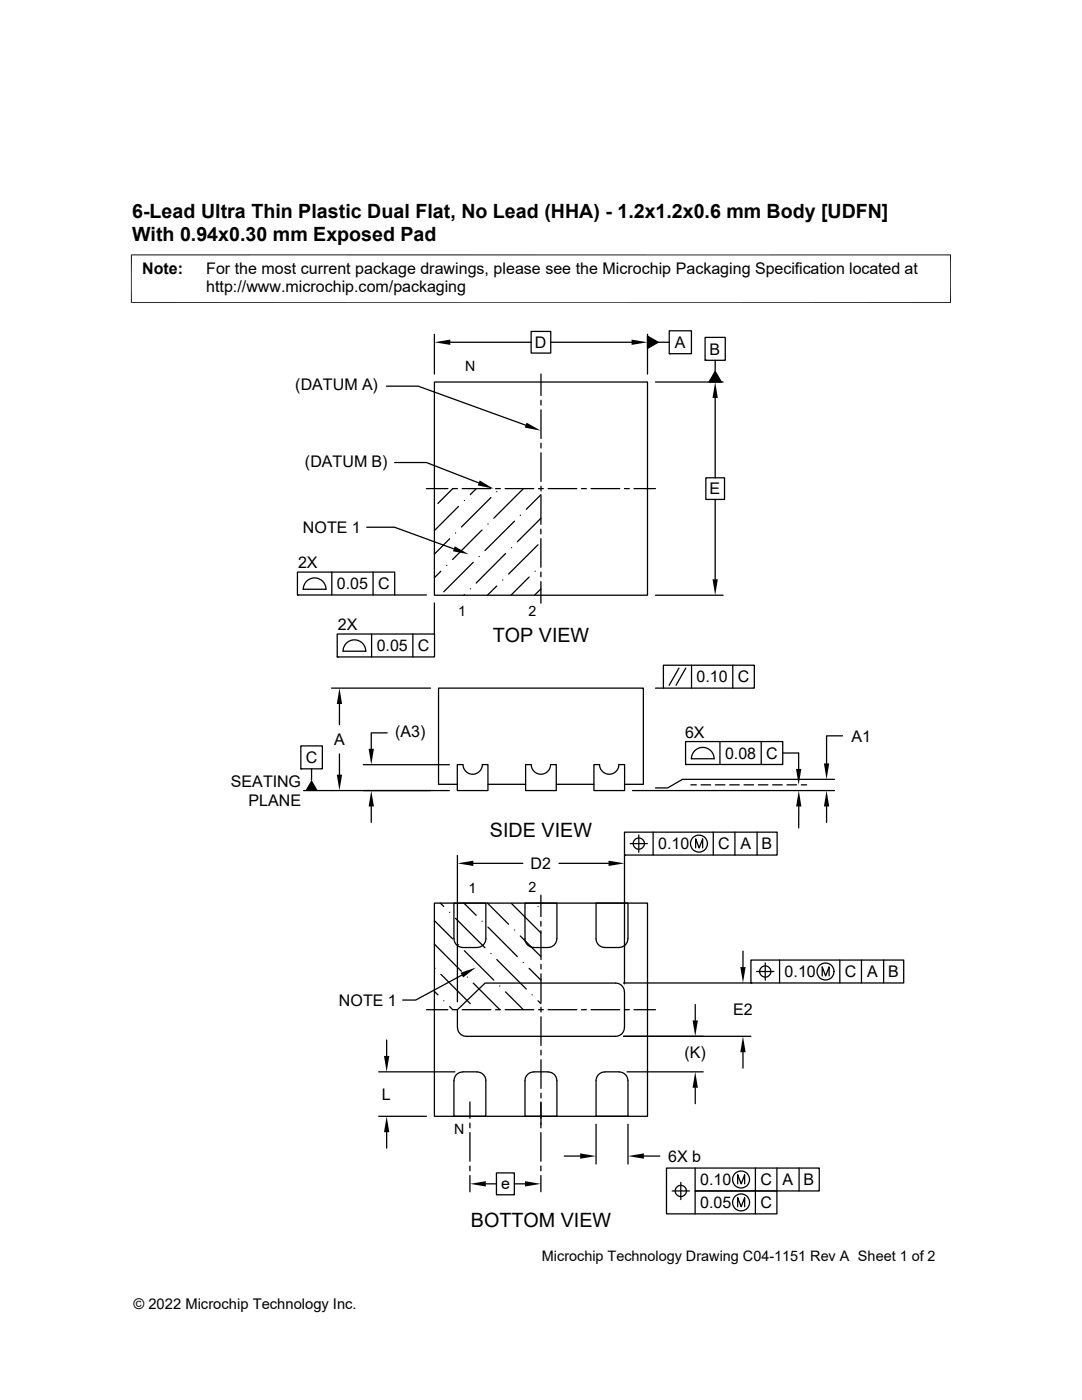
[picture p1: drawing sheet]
<svg xmlns="http://www.w3.org/2000/svg" width="216mm" height="279mm" viewBox="0 0 216 279" stroke-linecap="round" stroke-linejoin="round" font-family="sans-serif">
<g fill="none" stroke="#000" stroke-width=".25">
<path d="M77.1 77.1h6.3l21.5 7.8M86.7 66.7v8M86.7 76.2h42.5v42.6h-42.5zM89.9 68.3h16.1M106 66.1h3.9v4.4h-3.9zM107.9 74.7v4.2M107.9 79.9v.9M109.9 68.3h16.1M129.2 66.7v8M129.2 67.1l2.1 1.2-2.1 1.2zM130.8 76.2h13.5M131.3 68.3h2.2"/>
<path d="M133.5 66h4.5v4.6h-4.5zM133.5 70.6h.1M140.7 67.3h4v4.6h-4zM140.7 71.9h.1M142.7 74.1l1.2 2.1h-2.4zM142.7 71.9v2.2M142.7 79.4v16M78.7 92.3h6.4l10.4 4.1M85.1 97.5h4.3M91.3 97.5h-1l-2.9 3M92.2 97.5h5.7M92.7 99.9h.1"/>
<path d="M95 97.5l-1.2 1.2M98 99.3l-5.9 5.9M98.9 97.5h.9M99.1 98.1h.1M100.8 97.5h5.7M104.4 97.5l-5.9 5.9M107.5 97.5h.9M107.9 81.8v5.7M107.9 88.5v.9M107.9 90.4v5.7M107.9 97v1M107.9 98.9v5.7"/>
<path d="M107.9 98.7l-2.9 2.9M109.4 97.5h5.7M116 97.5h1M117.9 97.5h5.8M124.6 97.5h1M126.5 97.5h4.3M140.8 95.4h3.8v4.3h-3.8zM142.7 99.7v15.9M59.4 114.2h19.4v4.5h-19.4zM59.4 118.7h.1M61.3 115.9a2.27 2.27 0 0 1 2.4-.3 2.27 2.27 0 0 1 1.3 2h-4.5l.2-.9zM66.2 114.2v4.5"/>
<path d="M73.2 105.2h5.5l11.9 4.3M74.4 114.2v4.5M78.7 118.7h6.4M88 114l-1.3 1.3M89.1 112.8h.1M89.7 107.5l-3 3.1M90.9 106.4h.1M91.5 101.1l-4.8 4.8M92.7 118.7l-.1 .1M93.8 117.5h.1M94.4 112.2l-5.9 5.9M95.6 111.1h.1"/>
<path d="M96.2 105.8l-5.9 5.9M97.4 104.6h.1M99.1 116.9l-1.8 1.9M100.3 115.8h.1M100.9 110.5l-5.9 5.9M102.1 109.3h.1M102.7 104l-5.9 5.9M103.8 102.8h.1M105.6 115.2l-3.6 3.6M106.8 114h.1M107.4 108.7l-5.9 5.9M107.9 105.6v1"/>
<path d="M107.9 107.5v5.7M107.9 114.2v.9M107.9 116.1v4.3M107.9 103.4l-4.7 4.7M107.9 117.5l-1.2 1.3M130.8 118.8h13.5M66.1 137.3h19.8M67.3 126.5h19.4v4.6h-19.4zM67.3 131.1h.1M69.2 128.2a2.27 2.27 0 0 1 2.5-.3 2.27 2.27 0 0 1 1.3 2.1h-4.5l.2-1zM74.1 126.5v4.6M82.4 126.5v4.6"/>
<path d="M86.7 120.3v6.2M130.8 137.3h1.6M132.4 132.8h18.1v4.5h-18.1zM135.5 133.3l-2 3.5M136.8 133.3l-1.9 3.5M138 132.8v4.5M146.2 132.8v4.5M60 148.9h4.3v4.5h-4.3zM60 153.4h.1M62.2 153.4v2.3M67.7 140.5v4.1M67.7 150.5v4.1"/>
<path d="M72.5 152.6h17.2M77.3 146.3h-3.2v3.1M89.7 157.8h-29.1M91.2 156.5h-3.7v-19.2h40.9v19.2h-3.8M91.2 152.6h1.2a1.94 1.94 0 0 0 1.9 1.9 1.94 1.94 0 0 0 1.9-1.9h1.2v5.2h-6.2zM97.4 156.5h7.5M109.9 152.6a1.93 1.93 0 0 1-2 1.9 1.93 1.93 0 0 1-1.9-1.9h-1.1v5.2h6.1v-5.2h-1.1M111 156.5h7.5M123.5 152.6a1.93 1.93 0 0 1-1.9 1.9 1.93 1.93 0 0 1-2-1.9h-1.1v5.2h6.1v-5.2h-1.1M126.2 157.8h40.3M136.8 148h19.4v4.6h-19.4zM136.8 152.6h.1"/>
<path d="M137.9 156.6h1M137.9 151.4h4.6M138 151.4a2.26 2.26 0 0 1 2.2-2.2 2.26 2.26 0 0 1 2.3 2.2M139.9 156.6h1.9M142.7 156.6h2M143.7 148v4.6M145.6 156.6h1.9M148.5 156.6h1.9M151.3 156.6h1.9M151.9 148v4.6M154.2 156.6h1.9M156.2 150.3h3.2v3.2"/>
<path d="M157 156.6h1.9M159.9 156.6h1.1M166.5 155.5h-30.3l-3 1.7h-2.4M168.1 146.9h-3.2v5.5M74.1 161v3.1M91.3 170.7v29.2M94.4 172.3h9.9M107.9 178.6v4.3M111.5 172.3h9.9M124.6 170.7v25.7M124.6 166.1h30.5v4.5h-30.5zM124.6 170.6h.1"/>
<path d="M125.8 168.4h3.4M127.5 166.6v3.5M130.3 166.1v4.5M138.8 169.2v-1.8l.7 1.8 .7-1.8v1.8M142.3 166.1v4.5M146.6 166.1v4.5M151.1 166.1v4.5M159.4 161v4.2M164.9 161v3.1M86.7 197.8l.7 .7M86.7 188.4l5.4 5.4M86.7 183.7l3.6 3.7"/>
<path d="M86.7 180.2h42.5v42.6h-42.5zM86.8 193.3h.1M87.9 180.2l.6 .7M88 194.4l5.8 5.9M88.5 199.7h.1M89.7 182.1h.1M90.9 183.3l5.9 5.8M91.5 188.6h.1M92.2 194.6l-9.2 5h-2.7M92.4 189.1a1.77 1.77 0 0 1-1.8-1.8v-7.1h6.3v7.1a1.73 1.73 0 0 1-1.7 1.8M92.4 189.1h2.8M92.6 180.2l2.4 2.5"/>
<path d="M92.7 189.7l5.8 5.9M93.3 195h.1M94.4 196.2l5.3 5.3M96.2 183.9h.1M97.3 180.2l4.2 4.2M97.4 185l5.8 5.9M98 190.3h.1M99.1 191.5l5.9 5.9M99.7 196.8h.1M100.9 198l3.5 3.5M102.1 180.3l5.9 5.9M102.7 185.6h.1"/>
<path d="M103.8 186.8l4.1 4.1M104.4 192.1h.1M105.6 193.3l2.3 2.3M106.2 198.5h.1M106.5 189.1h2.8M107.4 180.9h.1M107.4 199.7l.5 .6M107.9 185.8v5.7M107.9 183.9v.9M107.9 192.4v1M107.9 194.4v5.7M111.1 187.3a1.73 1.73 0 0 1-1.8 1.8"/>
<path d="M111.1 187.3v-7.1h-6.3v7.1a1.73 1.73 0 0 0 1.7 1.8M120.7 189.1h2.8M120.7 189.1a1.73 1.73 0 0 1-1.8-1.8v-7.1h6.4v7.1a1.73 1.73 0 0 1-1.8 1.8M124.4 196.2h25.4M148.3 189.8v3.2M149.8 191.6h30.5v4.6h-30.5zM149.8 196.2h.1M151 193.9h3.4M152.7 192.2v3.4M155.6 191.6v4.6M164.1 194.8v-1.8l.6 1.8 .7-1.8v1.8M167.6 191.6v4.6"/>
<path d="M171.9 191.6v4.6M176.3 191.6v4.6M75.6 213.9h15.2M77.2 207.6v3.1M85.1 201.5h4.3M89.7 200.9l.6 .6h1M91.3 201.5l5.5-5.3h26a1.77 1.77 0 0 1 1.8 1.8v7.1a1.73 1.73 0 0 1-1.8 1.7h-29.8a1.73 1.73 0 0 1-1.7-1.7zM92.2 201.5h5.7M92.4 213.9h2.8M93.8 219.9v3.3M95.2 213.9a1.73 1.73 0 0 1 1.7 1.8v7.1h-6.3v-7.1a1.77 1.77 0 0 1 1.8-1.8M98.9 201.5h.9"/>
<path d="M100.8 201.5h5.7M106.5 213.9a1.73 1.73 0 0 0-1.7 1.8v7.1h6.3v-7.1M106.5 213.9h2.8M107.5 201.5h.9M107.9 219.9v5.2M107.9 201v1M107.9 202.9v5.7M107.9 209.6v.9M107.9 211.5v5.7M107.9 218.2v.9M109.3 213.9a1.73 1.73 0 0 1 1.8 1.8M109.4 201.5h5.7"/>
<path d="M116 201.5h1M117.9 201.5h5.8M120.7 213.9h2.8M123.5 213.9a1.73 1.73 0 0 1 1.8 1.8v7.1h-6.4v-7.1a1.73 1.73 0 0 1 1.8-1.8M124.4 206.8h25.4M124.6 201.5h1M125.1 213.9h15.2M126.5 201.5h4.3M138.7 200.5v3.1M138.7 217.1v3.2M148.3 210v3.2M75.6 222.8h9.5"/>
<path d="M77.2 226v3.1M93.8 224.1v1M93.8 226v5.8M93.8 232.7v1M93.8 234.6v3.2M96.9 236.3h2.2M99.1 234.1h3.5v4.3h-3.5zM102.6 236.3h2.2M107.9 226v5.8M107.9 232.7v1M107.9 234.6v3.2M112.6 230.7h3.2"/>
<path d="M118.9 224.4v7.9M125.3 224.4v7.9M128.5 230.7h3.2M134.1 237.7h3.5M135.8 236v3.4M138.7 233.1v4.6h16.3v4.6h-22v-9.2h30.5v4.6h-24.8v4.6M147.2 236.3v-1.9l.7 1.9 .7-1.9v1.9M150.7 233.1v9.2M155 233.1v4.6M159.4 233.1v4.6M147.2 240.8v-1.8l.7 1.8 .7-1.8v1.8"/>
<circle cx="127.5" cy="168.4" r="1.12"/>
<circle cx="139.5" cy="168.4" r="1.69"/>
<circle cx="152.7" cy="193.9" r="1.12"/>
<circle cx="164.7" cy="193.9" r="1.69"/>
<circle cx="135.9" cy="237.7" r="1.12"/>
<circle cx="147.9" cy="235.4" r="1.69"/>
<circle cx="147.9" cy="240" r="1.69"/>
</g>
<g fill="#000">
<path d="M86.7 68.3l3.2-.5v1zM126 67.8l3.2 .5-3.2 .5zM129.2 67.1l2.1 1.2-2.1 1.2zM142.7 76.2l.5 3.2h-1zM142.7 74.1l1.2 2.1h-2.4zM95.7 95.9l2.8 1.6-3.2-.6zM105.1 84.3l2.8 1.6-3.2-.6zM90.7 109l2.8 1.6-3.1-.6zM142.2 115.6h1l-.5 3.2zM62.2 155.7l1.2 2.1h-2.4zM67.2 154.6h1.1l-.6 3.2zM67.7 137.3l.6 3.2h-1.1z"/>
<path d="M73.6 149.4h1l-.5 3.2zM158.8 153.5h1.1l-.5 3.1zM164.4 152.4h1.1l-.6 3.1zM74.1 157.8l.5 3.2h-1zM91.3 172.3l3.1-.5v1zM121.4 171.8l3.2 .5-3.2 .5zM159.4 157.8l.5 3.2h-1zM164.9 157.8l.6 3.2h-1.1zM91.9 194.1l3.1-1-2.6 2zM147.7 193h1.1l-.5 3.2zM76.6 210.7h1.1l-.5 3.2zM138.2 203.6h1.1l-.6 3.2z"/>
<path d="M138.7 213.9l.6 3.2h-1.1zM148.3 206.8l.5 3.2h-1.1zM77.2 222.8l.5 3.2h-1.1zM93.8 236.3l3.1-.6v1.1zM104.8 235.7l3.1 .6-3.1 .5zM115.8 230.2l3.1 .5-3.1 .5zM125.3 230.7l3.2-.5v1z"/>
</g>
<path d="M26.1 50.9h163.7M26.2 50.8v9.7M189.7 50.8v9.7M26.1 60.4h163.7" fill="none" stroke="#000" stroke-width=".2"/>
<g font-size="3.9">
<text x="26.4" y="43.5">6-Lead Ultra Thin Plastic Dual Flat, No Lead (HHA) - 1.2x1.2x0.6 mm Body [UDFN]</text>
<text x="26.4" y="48">With 0.94x0.30 mm Exposed Pad</text>
<text x="98.3" y="128.1">TOP VIEW</text>
<text x="97.8" y="167.1">SIDE VIEW</text>
<text x="93.9" y="244.8">BOTTOM VIEW</text>
</g>
<g font-size="3.2">
<text x="28.4" y="54.6">Note:</text>
<text x="41.1" y="58.3">http://www.microchip.com/packaging</text>
<text x="41.1" y="54.6">For the most current package drawings, please see the Microchip Packaging Specification located at</text>
<text x="106.7" y="69.4">D</text>
<text x="134.7" y="69.4">A</text>
<text x="141.6" y="70.8">B</text>
<text x="58.9" y="77.9">(DATUM A)</text>
<text x="60.9" y="93.2">(DATUM B)</text>
<text x="141.6" y="98.7">E</text>
<text x="60.5" y="106.3">NOTE 1</text>
<text x="59.5" y="113.4">2X</text>
<text x="67.2" y="117.6">0.05</text>
<text x="75.4" y="117.6">C</text>
<text x="67.4" y="125.7">2X</text>
<text x="75.2" y="129.9">0.05</text>
<text x="83.4" y="130">C</text>
<text x="139" y="136.2">0.10</text>
<text x="147.2" y="136.2">C</text>
<text x="66.7" y="148.7">A</text>
<text x="78.8" y="147.1">(A3)</text>
<text x="136.7" y="147.2">6X</text>
<text x="169.9" y="148">A1</text>
<text x="61" y="152.3">C</text>
<text x="144.7" y="151.4">0.08</text>
<text x="152.9" y="151.4">C</text>
<text x="46.1" y="157.1">SEATING</text>
<text x="49.6" y="160.9">PLANE</text>
<text x="105.9" y="173.4">D2</text>
<text x="131.3" y="169.5">0.10</text>
<text x="143.3" y="169.5">C</text>
<text x="147.8" y="169.5">A</text>
<text x="152" y="169.5">B</text>
<text x="156.6" y="195">0.10</text>
<text x="168.6" y="195">C</text>
<text x="173" y="195">A</text>
<text x="177.2" y="195">B</text>
<text x="67.6" y="200.7">NOTE 1</text>
<text x="146.3" y="202.6">E2</text>
<text x="136.6" y="211.2">(K)</text>
<text x="76.2" y="219.5">L</text>
<text x="133.3" y="231.8">6X b</text>
<text x="100" y="237.4">e</text>
<text x="139.7" y="236.5">0.10</text>
<text x="151.7" y="236.5">C</text>
<text x="156.2" y="236.5">A</text>
<text x="160.4" y="236.5">B</text>
<text x="139.7" y="241.1">0.05</text>
<text x="151.7" y="241.1">C</text>
</g>
<g font-size="2.9">
<text x="108.1" y="251.7">Microchip Technology Drawing C04-1151 Rev A Sheet 1 of 2</text>
<text x="26.6" y="261.3">© 2022 Microchip Technology Inc.</text>
</g>
<g font-size="2.8">
<text x="92.8" y="74.1">N</text>
<text x="91.4" y="122.9">1</text>
<text x="105.4" y="123">2</text>
<text x="93.5" y="178.1">1</text>
<text x="105.4" y="178.1">2</text>
<text x="90.6" y="226.4">N</text>
</g>
</svg>
